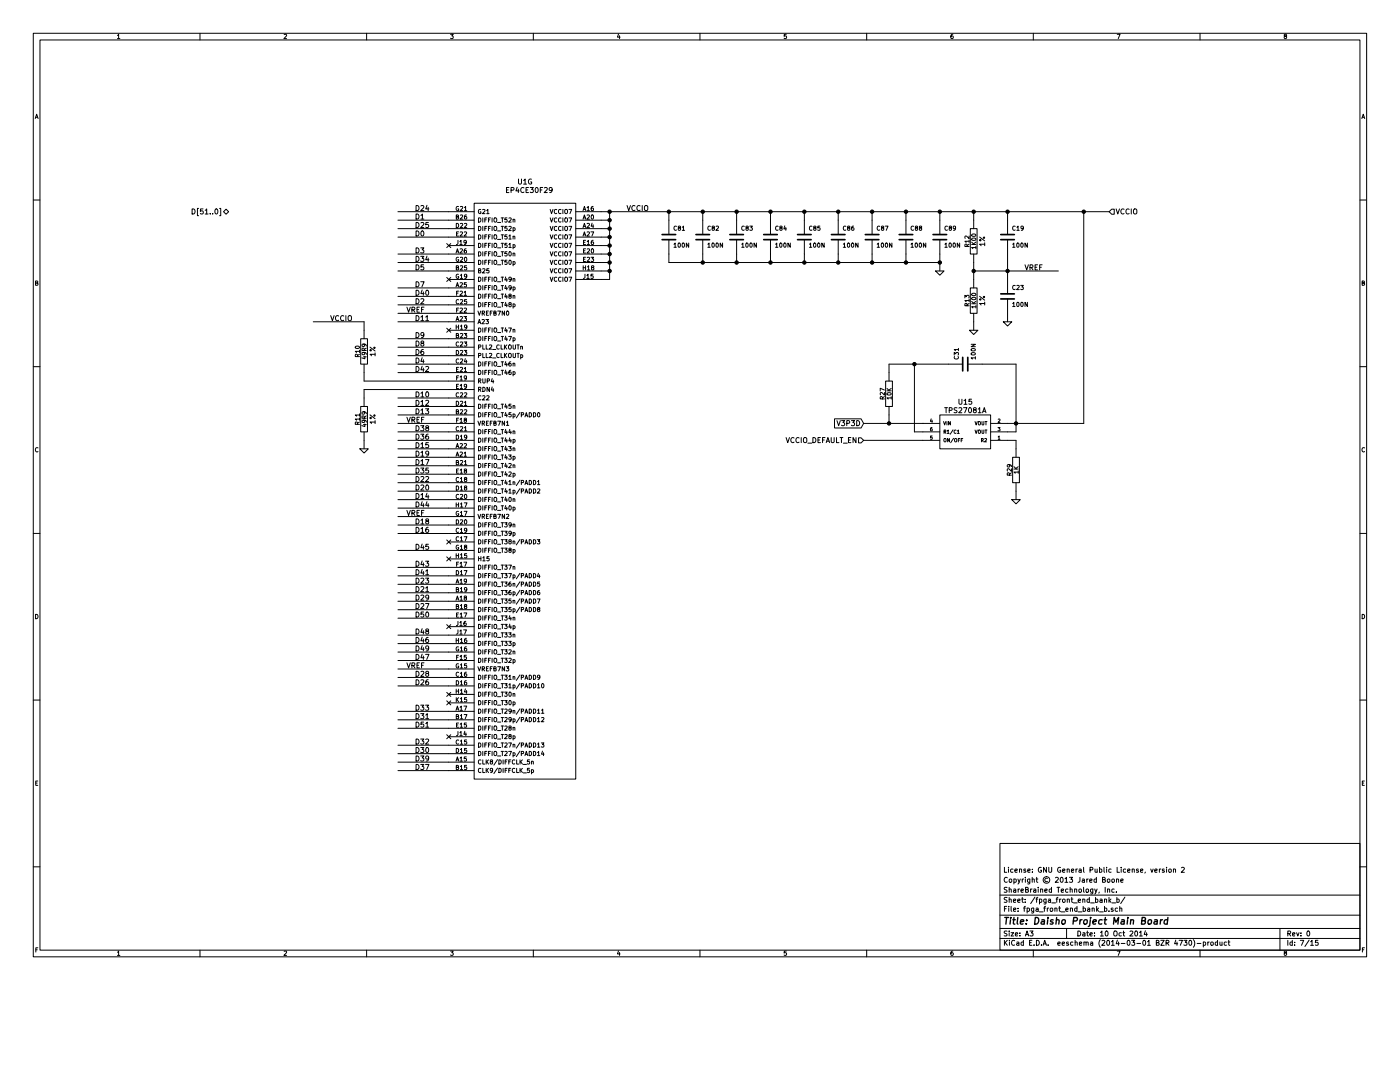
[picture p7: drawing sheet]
EESchema Schematic File Version 2
LIBS:power
LIBS:device
LIBS:transistors
LIBS:conn
LIBS:linear
LIBS:regul
LIBS:contrib
LIBS:ddr2_sdram_sodimm
LIBS:ep4ce30f29
LIBS:tusb1310a
LIBS:samtec_qth-090-d
LIBS:mic5207-bm5
LIBS:quartzcms4_ground
LIBS:lpc11u1x
LIBS:gsg-microusb
LIBS:pnp_sot23
LIBS:si5351c-b
LIBS:usb3_micro_ab
LIBS:usb3_esd_son50-10
LIBS:tps2065c-2
LIBS:tps2113a
LIBS:tps54218
LIBS:hirose_dm3d
LIBS:gsg-ip4220cz6
LIBS:tps27081a
LIBS:74lvc2t45
LIBS:tps62420
LIBS:hole
LIBS:inv1
LIBS:barrel_jack
LIBS:main_board-cache
EELAYER 24 0
EELAYER END
$Descr A3 16535 11693
encoding utf-8
Sheet 7 15
Title "Daisho Project Main Board"
Date "10 Oct 2014"
Rev "0"
Comp "ShareBrained Technology, Inc."
Comment1 "Copyright © 2013 Jared Boone"
Comment2 "License: GNU General Public License, version 2"
Comment3 ""
Comment4 ""
$EndDescr
Wire Wire Line
	12000 5100 12000 4300
Wire Wire Line
	12000 5100 11900 5100
Connection ~ 10800 4300
Wire Wire Line
	10500 4400 10500 4300
Wire Wire Line
	10500 4300 11200 4300
Connection ~ 12000 5000
Wire Wire Line
	12000 4300 11600 4300
Wire Wire Line
	12000 5300 12000 5200
Wire Wire Line
	12000 5200 11900 5200
Wire Wire Line
	10900 5200 10200 5200
Wire Wire Line
	10200 5000 10900 5000
Wire Wire Line
	11900 5000 12800 5000
Wire Wire Line
	12000 5800 12000 5900
Wire Wire Line
	10900 5100 10800 5100
Wire Wire Line
	10800 5100 10800 4300
Wire Wire Line
	10500 4900 10500 5000
Connection ~ 10500 5000
Wire Wire Line
	4700 7500 5300 7500
Wire Wire Line
	11900 3300 11900 3000
Connection ~ 11500 2500
Wire Wire Line
	11500 2500 11500 2600
Connection ~ 11500 3200
Wire Wire Line
	11900 3700 11900 3800
Wire Wire Line
	11500 3100 11500 3300
Connection ~ 8300 3100
Wire Wire Line
	8300 3100 8300 3000
Connection ~ 9100 3100
Wire Wire Line
	9100 3100 9100 3000
Connection ~ 9900 3100
Wire Wire Line
	9900 3100 9900 3000
Connection ~ 10700 3100
Wire Wire Line
	10700 3000 10700 3100
Wire Wire Line
	11100 3100 7900 3100
Wire Wire Line
	7900 3100 7900 3000
Connection ~ 8700 2500
Wire Wire Line
	8700 2500 8700 2600
Connection ~ 9500 2500
Wire Wire Line
	9500 2500 9500 2600
Connection ~ 10300 2500
Wire Wire Line
	10300 2500 10300 2600
Connection ~ 11100 2500
Wire Wire Line
	11100 2500 11100 2600
Connection ~ 7200 3200
Wire Wire Line
	7100 3200 7200 3200
Connection ~ 7200 3000
Wire Wire Line
	7200 3000 7100 3000
Connection ~ 7200 2800
Wire Wire Line
	7200 2800 7100 2800
Connection ~ 7200 2600
Wire Wire Line
	7200 2600 7100 2600
Wire Wire Line
	5300 3200 4700 3200
Wire Wire Line
	5300 4700 4700 4700
Wire Wire Line
	5300 6100 4700 6100
Wire Wire Line
	5300 3700 4700 3700
Wire Wire Line
	4300 4400 4300 4500
Wire Wire Line
	4300 4500 5300 4500
Wire Wire Line
	4300 5300 4300 5200
Wire Wire Line
	4700 9000 5300 9000
Wire Wire Line
	5300 8800 4700 8800
Wire Wire Line
	4700 8400 5300 8400
Wire Wire Line
	4700 8000 5300 8000
Wire Wire Line
	4700 7700 5300 7700
Wire Wire Line
	4700 7300 5300 7300
Wire Wire Line
	5300 7100 4700 7100
Wire Wire Line
	4700 6900 5300 6900
Wire Wire Line
	4700 6700 5300 6700
Wire Wire Line
	4700 6200 5300 6200
Wire Wire Line
	5300 5900 4700 5900
Wire Wire Line
	4700 5700 5300 5700
Wire Wire Line
	5300 5500 4700 5500
Wire Wire Line
	4700 5300 5300 5300
Wire Wire Line
	4700 5100 5300 5100
Wire Wire Line
	4700 4800 5300 4800
Wire Wire Line
	4700 4300 5300 4300
Wire Wire Line
	4700 4100 5300 4100
Wire Wire Line
	5300 3500 4700 3500
Wire Wire Line
	4700 3000 5300 3000
Wire Wire Line
	5300 2800 4700 2800
Wire Wire Line
	4700 2600 5300 2600
Wire Wire Line
	4700 2700 5300 2700
Wire Wire Line
	4700 3100 5300 3100
Wire Wire Line
	4700 3400 5300 3400
Wire Wire Line
	5300 3600 4700 3600
Wire Wire Line
	5300 4000 4700 4000
Wire Wire Line
	4700 4200 5300 4200
Wire Wire Line
	4700 4400 5300 4400
Wire Wire Line
	4700 4900 5300 4900
Wire Wire Line
	4700 5200 5300 5200
Wire Wire Line
	4700 5400 5300 5400
Wire Wire Line
	5300 5600 4700 5600
Wire Wire Line
	4700 5800 5300 5800
Wire Wire Line
	5300 6000 4700 6000
Wire Wire Line
	4700 6300 5300 6300
Wire Wire Line
	4700 6500 5300 6500
Wire Wire Line
	4700 6800 5300 6800
Wire Wire Line
	4700 7000 5300 7000
Wire Wire Line
	5300 7200 4700 7200
Wire Wire Line
	4700 7800 5300 7800
Wire Wire Line
	4700 8100 5300 8100
Wire Wire Line
	4700 8500 5300 8500
Wire Wire Line
	5300 8900 4700 8900
Wire Wire Line
	4700 9100 5300 9100
Wire Wire Line
	5300 4600 4300 4600
Wire Wire Line
	4300 4600 4300 4700
Wire Wire Line
	4300 3900 4300 3800
Wire Wire Line
	4300 3800 3700 3800
Wire Wire Line
	5300 5000 4700 5000
Wire Wire Line
	5300 7900 4700 7900
Wire Wire Line
	5300 3800 4700 3800
Wire Wire Line
	5300 2500 4700 2500
Wire Wire Line
	5300 8600 4700 8600
Wire Wire Line
	7100 3300 7200 3300
Wire Wire Line
	7200 3300 7200 2500
Connection ~ 7200 2500
Wire Wire Line
	7200 2700 7100 2700
Connection ~ 7200 2700
Wire Wire Line
	7200 2900 7100 2900
Connection ~ 7200 2900
Wire Wire Line
	7200 3100 7100 3100
Connection ~ 7200 3100
Wire Wire Line
	7900 2500 7900 2600
Wire Wire Line
	10700 2500 10700 2600
Connection ~ 10700 2500
Wire Wire Line
	9900 2500 9900 2600
Connection ~ 9900 2500
Wire Wire Line
	9100 2500 9100 2600
Connection ~ 9100 2500
Wire Wire Line
	8300 2500 8300 2600
Connection ~ 8300 2500
Wire Wire Line
	11100 3000 11100 3200
Connection ~ 11100 3100
Wire Wire Line
	10300 3100 10300 3000
Connection ~ 10300 3100
Wire Wire Line
	9500 3100 9500 3000
Connection ~ 9500 3100
Wire Wire Line
	8700 3100 8700 3000
Connection ~ 8700 3100
Wire Wire Line
	11500 3800 11500 3900
Connection ~ 7900 2500
Wire Wire Line
	7100 2500 13100 2500
Wire Wire Line
	12500 3200 11500 3200
Connection ~ 11900 3200
Wire Wire Line
	11900 2500 11900 2600
Connection ~ 11900 2500
Wire Wire Line
	4700 7600 5300 7600
Wire Wire Line
	12800 5000 12800 2500
Connection ~ 12800 2500
$Comp
L R R27
U 1 1
P 10500 4650
F 0 "R27" V 10580 4650 50  0000 C CNN
F 1 "10K" V 10500 4650 50  0000 C CNN
F 2 "" H 10500 4650 60  0001 C CNN
F 3 "" H 10500 4650 60  0001 C CNN
F 4 "Stackpole" V 10500 4650 60  0001 C CNN "Manufacturer"
F 5 "RMCF0402JT10K0" V 10500 4650 60  0001 C CNN "Part Number"
	1    10500 4650
	-1   0    0    -1  
$EndComp
$Comp
L C C31
U 1 1
P 11400 4300
F 0 "C31" H 11450 4400 50  0000 L CNN
F 1 "100N" H 11450 4200 50  0000 L CNN
F 2 "" H 11400 4300 60  0001 C CNN
F 3 "" H 11400 4300 60  0001 C CNN
F 4 "Murata" H 11400 4300 60  0001 C CNN "Manufacturer"
F 5 "GRM155R61A104KA01D" H 11400 4300 60  0001 C CNN "Part Number"
	1    11400 4300
	0    -1   -1   0   
$EndComp
$Comp
L GND #PWR093
U 1 1
P 12000 5900
F 0 "#PWR093" H 12000 5900 30  0001 C CNN
F 1 "GND" H 12000 5830 30  0001 C CNN
F 2 "" H 12000 5900 60  0001 C CNN
F 3 "" H 12000 5900 60  0001 C CNN
	1    12000 5900
	1    0    0    -1  
$EndComp
$Comp
L R R29
U 1 1
P 12000 5550
F 0 "R29" V 12080 5550 50  0000 C CNN
F 1 "1K" V 12000 5550 50  0000 C CNN
F 2 "" H 12000 5550 60  0001 C CNN
F 3 "" H 12000 5550 60  0001 C CNN
F 4 "Stackpole" V 12000 5550 60  0001 C CNN "Manufacturer"
F 5 "RMCF0402JT1K00" V 12000 5550 60  0001 C CNN "Part Number"
	1    12000 5550
	-1   0    0    -1  
$EndComp
$Comp
L TPS27081A U15
U 1 1
P 11400 5100
F 0 "U15" H 11400 5450 60  0000 C CNN
F 1 "TPS27081A" H 11400 5350 60  0000 C CNN
F 2 "" H 11400 5100 60  0001 C CNN
F 3 "" H 11400 5100 60  0001 C CNN
F 4 "TI" H 11400 5100 60  0001 C CNN "Manufacturer"
F 5 "TPS27081ADDC" H 11400 5100 60  0001 C CNN "Part Number"
	1    11400 5100
	1    0    0    -1  
$EndComp
Text HLabel 10200 5200 0    60   Input ~ 0
VCCIO_DEFAULT_EN
Text GLabel 10200 5000 0    60   Input ~ 0
V3P3D
NoConn ~ 5300 8700
NoConn ~ 5300 8300
NoConn ~ 5300 8200
NoConn ~ 5300 7400
NoConn ~ 5300 6600
NoConn ~ 5300 6400
NoConn ~ 5300 2900
NoConn ~ 5300 3300
NoConn ~ 5300 3900
$Comp
L C C19
U 1 1
P 11900 2800
F 0 "C19" H 11950 2900 50  0000 L CNN
F 1 "100N" H 11950 2700 50  0000 L CNN
F 2 "" H 11900 2800 60  0001 C CNN
F 3 "" H 11900 2800 60  0001 C CNN
F 4 "Murata" H 11900 2800 60  0001 C CNN "Manufacturer"
F 5 "GRM155R61A104KA01D" H 11900 2800 60  0001 C CNN "Part Number"
	1    11900 2800
	1    0    0    -1  
$EndComp
Text Label 7400 2500 0    60   ~ 0
VCCIO
Text Label 12100 3200 0    60   ~ 0
VREF
$Comp
L GND #PWR094
U 1 1
P 11900 3800
F 0 "#PWR094" H 11900 3800 30  0001 C CNN
F 1 "GND" H 11900 3730 30  0001 C CNN
F 2 "" H 11900 3800 60  0001 C CNN
F 3 "" H 11900 3800 60  0001 C CNN
	1    11900 3800
	1    0    0    -1  
$EndComp
$Comp
L C C23
U 1 1
P 11900 3500
F 0 "C23" H 11950 3600 50  0000 L CNN
F 1 "100N" H 11950 3400 50  0000 L CNN
F 2 "" H 11900 3500 60  0001 C CNN
F 3 "" H 11900 3500 60  0001 C CNN
F 4 "Murata" H 11900 3500 60  0001 C CNN "Manufacturer"
F 5 "GRM155R61A104KA01D" H 11900 3500 60  0001 C CNN "Part Number"
	1    11900 3500
	1    0    0    -1  
$EndComp
$Comp
L GND #PWR095
U 1 1
P 11500 3900
F 0 "#PWR095" H 11500 3900 30  0001 C CNN
F 1 "GND" H 11500 3830 30  0001 C CNN
F 2 "" H 11500 3900 60  0001 C CNN
F 3 "" H 11500 3900 60  0001 C CNN
	1    11500 3900
	1    0    0    -1  
$EndComp
$Comp
L R R13
U 1 1
P 11500 3550
F 0 "R13" V 11580 3550 50  0000 C CNN
F 1 "1K00" V 11500 3550 50  0000 C CNN
F 2 "" H 11500 3550 60  0001 C CNN
F 3 "" H 11500 3550 60  0001 C CNN
F 4 "Stackpole" V 11500 3550 60  0001 C CNN "Manufacturer"
F 5 "RMCF0402FT1K00" V 11500 3550 60  0001 C CNN "Part Number"
F 6 "1%" V 11400 3550 60  0000 C CNN "Tolerance"
	1    11500 3550
	-1   0    0    1   
$EndComp
$Comp
L R R12
U 1 1
P 11500 2850
F 0 "R12" V 11580 2850 50  0000 C CNN
F 1 "1K00" V 11500 2850 50  0000 C CNN
F 2 "" H 11500 2850 60  0001 C CNN
F 3 "" H 11500 2850 60  0001 C CNN
F 4 "Stackpole" V 11500 2850 60  0001 C CNN "Manufacturer"
F 5 "RMCF0402FT1K00" V 11500 2850 60  0001 C CNN "Part Number"
F 6 "1%" V 11400 2850 60  0000 C CNN "Tolerance"
	1    11500 2850
	-1   0    0    1   
$EndComp
Text HLabel 13100 2500 2    60   Input ~ 0
VCCIO
$Comp
L GND #PWR096
U 1 1
P 11100 3200
F 0 "#PWR096" H 11100 3200 30  0001 C CNN
F 1 "GND" H 11100 3130 30  0001 C CNN
F 2 "" H 11100 3200 60  0001 C CNN
F 3 "" H 11100 3200 60  0001 C CNN
	1    11100 3200
	1    0    0    -1  
$EndComp
$Comp
L C C89
U 1 1
P 11100 2800
F 0 "C89" H 11150 2900 50  0000 L CNN
F 1 "100N" H 11150 2700 50  0000 L CNN
F 2 "" H 11100 2800 60  0001 C CNN
F 3 "" H 11100 2800 60  0001 C CNN
F 4 "Murata" H 11100 2800 60  0001 C CNN "Manufacturer"
F 5 "GRM155R61A104KA01D" H 11100 2800 60  0001 C CNN "Part Number"
	1    11100 2800
	1    0    0    -1  
$EndComp
$Comp
L C C88
U 1 1
P 10700 2800
F 0 "C88" H 10750 2900 50  0000 L CNN
F 1 "100N" H 10750 2700 50  0000 L CNN
F 2 "" H 10700 2800 60  0001 C CNN
F 3 "" H 10700 2800 60  0001 C CNN
F 4 "Murata" H 10700 2800 60  0001 C CNN "Manufacturer"
F 5 "GRM155R61A104KA01D" H 10700 2800 60  0001 C CNN "Part Number"
	1    10700 2800
	1    0    0    -1  
$EndComp
$Comp
L C C87
U 1 1
P 10300 2800
F 0 "C87" H 10350 2900 50  0000 L CNN
F 1 "100N" H 10350 2700 50  0000 L CNN
F 2 "" H 10300 2800 60  0001 C CNN
F 3 "" H 10300 2800 60  0001 C CNN
F 4 "Murata" H 10300 2800 60  0001 C CNN "Manufacturer"
F 5 "GRM155R61A104KA01D" H 10300 2800 60  0001 C CNN "Part Number"
	1    10300 2800
	1    0    0    -1  
$EndComp
$Comp
L C C86
U 1 1
P 9900 2800
F 0 "C86" H 9950 2900 50  0000 L CNN
F 1 "100N" H 9950 2700 50  0000 L CNN
F 2 "" H 9900 2800 60  0001 C CNN
F 3 "" H 9900 2800 60  0001 C CNN
F 4 "Murata" H 9900 2800 60  0001 C CNN "Manufacturer"
F 5 "GRM155R61A104KA01D" H 9900 2800 60  0001 C CNN "Part Number"
	1    9900 2800
	1    0    0    -1  
$EndComp
$Comp
L C C85
U 1 1
P 9500 2800
F 0 "C85" H 9550 2900 50  0000 L CNN
F 1 "100N" H 9550 2700 50  0000 L CNN
F 2 "" H 9500 2800 60  0001 C CNN
F 3 "" H 9500 2800 60  0001 C CNN
F 4 "Murata" H 9500 2800 60  0001 C CNN "Manufacturer"
F 5 "GRM155R61A104KA01D" H 9500 2800 60  0001 C CNN "Part Number"
	1    9500 2800
	1    0    0    -1  
$EndComp
$Comp
L C C84
U 1 1
P 9100 2800
F 0 "C84" H 9150 2900 50  0000 L CNN
F 1 "100N" H 9150 2700 50  0000 L CNN
F 2 "" H 9100 2800 60  0001 C CNN
F 3 "" H 9100 2800 60  0001 C CNN
F 4 "Murata" H 9100 2800 60  0001 C CNN "Manufacturer"
F 5 "GRM155R61A104KA01D" H 9100 2800 60  0001 C CNN "Part Number"
	1    9100 2800
	1    0    0    -1  
$EndComp
$Comp
L C C83
U 1 1
P 8700 2800
F 0 "C83" H 8750 2900 50  0000 L CNN
F 1 "100N" H 8750 2700 50  0000 L CNN
F 2 "" H 8700 2800 60  0001 C CNN
F 3 "" H 8700 2800 60  0001 C CNN
F 4 "Murata" H 8700 2800 60  0001 C CNN "Manufacturer"
F 5 "GRM155R61A104KA01D" H 8700 2800 60  0001 C CNN "Part Number"
	1    8700 2800
	1    0    0    -1  
$EndComp
$Comp
L C C82
U 1 1
P 8300 2800
F 0 "C82" H 8350 2900 50  0000 L CNN
F 1 "100N" H 8350 2700 50  0000 L CNN
F 2 "" H 8300 2800 60  0001 C CNN
F 3 "" H 8300 2800 60  0001 C CNN
F 4 "Murata" H 8300 2800 60  0001 C CNN "Manufacturer"
F 5 "GRM155R61A104KA01D" H 8300 2800 60  0001 C CNN "Part Number"
	1    8300 2800
	1    0    0    -1  
$EndComp
$Comp
L C C81
U 1 1
P 7900 2800
F 0 "C81" H 7950 2900 50  0000 L CNN
F 1 "100N" H 7950 2700 50  0000 L CNN
F 2 "" H 7900 2800 60  0001 C CNN
F 3 "" H 7900 2800 60  0001 C CNN
F 4 "Murata" H 7900 2800 60  0001 C CNN "Manufacturer"
F 5 "GRM155R61A104KA01D" H 7900 2800 60  0001 C CNN "Part Number"
	1    7900 2800
	1    0    0    -1  
$EndComp
Text Label 4900 8600 0    60   ~ 0
D51
Text Label 4900 7300 0    60   ~ 0
D50
Text Label 4900 7700 0    60   ~ 0
D49
Text Label 4900 7500 0    60   ~ 0
D48
Text Label 4900 7800 0    60   ~ 0
D47
Text Label 4900 7600 0    60   ~ 0
D46
Text Label 4900 6000 0    60   ~ 0
D44
Text Label 4900 6800 0    60   ~ 0
D41
Text Label 4900 3500 0    60   ~ 0
D40
Text Label 4900 5100 0    60   ~ 0
D38
Text Label 4900 6500 0    60   ~ 0
D45
Text Label 4900 6700 0    60   ~ 0
D43
Text Label 4900 4400 0    60   ~ 0
D42
Text Label 4900 9000 0    60   ~ 0
D39
Text Label 4900 5200 0    60   ~ 0
D36
Text HLabel 2700 2500 0    60   BiDi ~ 0
D[51..0]
Text Label 4900 3100 0    60   ~ 0
D34
Text Label 4900 7100 0    60   ~ 0
D29
Text Label 4900 8800 0    60   ~ 0
D32
Text Label 4900 8900 0    60   ~ 0
D30
Text Label 4900 8000 0    60   ~ 0
D28
Text Label 4900 9100 0    60   ~ 0
D37
Text Label 4900 2500 0    60   ~ 0
D24
Text Label 4900 8100 0    60   ~ 0
D26
Text Label 4900 8500 0    60   ~ 0
D31
Text Label 4900 2700 0    60   ~ 0
D25
Text Label 4900 5700 0    60   ~ 0
D22
Text Label 4900 6200 0    60   ~ 0
D18
Text Label 4900 6900 0    60   ~ 0
D23
Text Label 4900 3800 0    60   ~ 0
D11
Text Label 4900 4000 0    60   ~ 0
D9
Text Label 4800 6100 0    60   ~ 0
VREF
Text Label 4800 3700 0    60   ~ 0
VREF
Text Label 4800 5000 0    60   ~ 0
VREF
Text Label 4800 7900 0    60   ~ 0
VREF
Text Label 3900 3800 0    60   ~ 0
VCCIO
$Comp
L GND #PWR097
U 1 1
P 4300 5300
F 0 "#PWR097" H 4300 5300 30  0001 C CNN
F 1 "GND" H 4300 5230 30  0001 C CNN
F 2 "" H 4300 5300 60  0001 C CNN
F 3 "" H 4300 5300 60  0001 C CNN
	1    4300 5300
	1    0    0    -1  
$EndComp
$Comp
L R R11
U 1 1
P 4300 4950
F 0 "R11" V 4380 4950 50  0000 C CNN
F 1 "49R9" V 4300 4950 50  0000 C CNN
F 2 "" H 4300 4950 60  0001 C CNN
F 3 "" H 4300 4950 60  0001 C CNN
F 4 "Stackpole" V 4300 4950 60  0001 C CNN "Manufacturer"
F 5 "RMCF0402FT49R9" V 4300 4950 60  0001 C CNN "Part Number"
F 6 "1%" V 4200 4950 60  0000 C CNN "Tolerance"
	1    4300 4950
	-1   0    0    1   
$EndComp
$Comp
L R R10
U 1 1
P 4300 4150
F 0 "R10" V 4380 4150 50  0000 C CNN
F 1 "49R9" V 4300 4150 50  0000 C CNN
F 2 "" H 4300 4150 60  0001 C CNN
F 3 "" H 4300 4150 60  0001 C CNN
F 4 "Stackpole" V 4300 4150 60  0001 C CNN "Manufacturer"
F 5 "RMCF0402FT49R9" V 4300 4150 60  0001 C CNN "Part Number"
F 6 "1%" V 4200 4150 60  0000 C CNN "Tolerance"
	1    4300 4150
	-1   0    0    1   
$EndComp
Text Label 4900 5600 0    60   ~ 0
D35
Text Label 4900 8400 0    60   ~ 0
D33
Text Label 4900 7200 0    60   ~ 0
D27
Text Label 4900 5500 0    60   ~ 0
D17
Text Label 4900 5800 0    60   ~ 0
D20
Text Label 4900 6300 0    60   ~ 0
D16
Text Label 4900 5300 0    60   ~ 0
D15
Text Label 4900 4900 0    60   ~ 0
D13
Text Label 4900 4800 0    60   ~ 0
D12
Text Label 4900 5900 0    60   ~ 0
D14
Text Label 4900 7000 0    60   ~ 0
D21
Text Label 4900 5400 0    60   ~ 0
D19
Text Label 4900 4100 0    60   ~ 0
D8
Text Label 4900 4700 0    60   ~ 0
D10
Text Label 4900 3400 0    60   ~ 0
D7
Text Label 4900 3200 0    60   ~ 0
D5
Text Label 4900 4300 0    60   ~ 0
D4
Text Label 4900 4200 0    60   ~ 0
D6
Text Label 4900 3000 0    60   ~ 0
D3
Text Label 4900 2600 0    60   ~ 0
D1
Text Label 4900 2800 0    60   ~ 0
D0
Text Label 4900 3600 0    60   ~ 0
D2
$Comp
L EP4CE30F29 U1
U 7 1
P 6200 2200
F 0 "U1" H 6200 2250 60  0000 C CNN
F 1 "EP4CE30F29" H 6250 2150 60  0000 C CNN
F 2 "" H 6200 2200 60  0001 C CNN
F 3 "" H 6200 2200 60  0001 C CNN
	7    6200 2200
	1    0    0    -1  
$EndComp
$EndSCHEMATC
